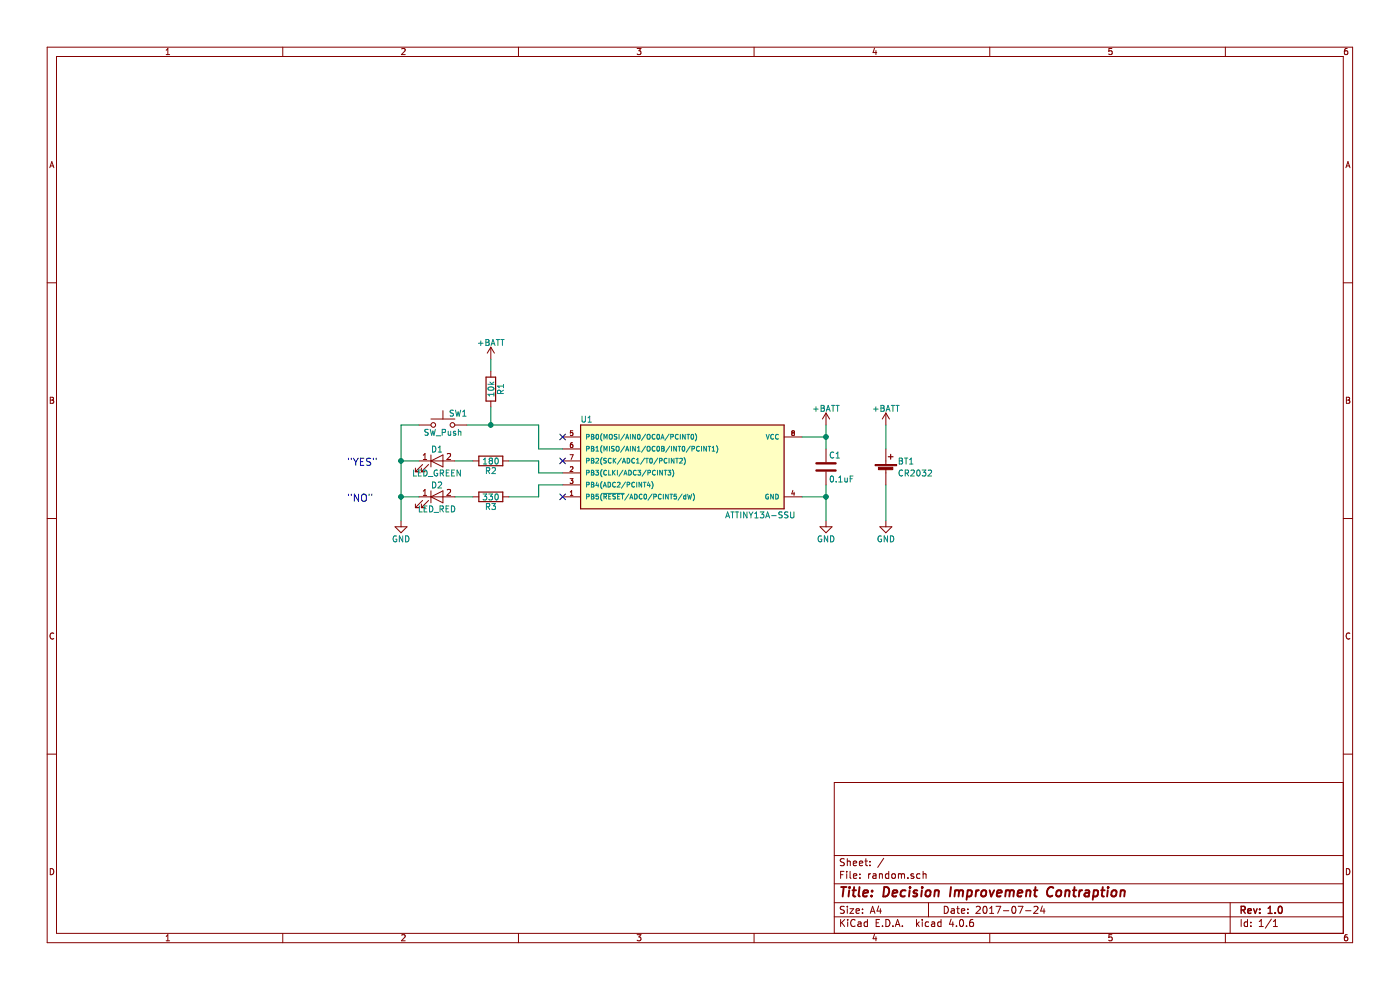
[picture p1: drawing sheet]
EESchema Schematic File Version 2
LIBS:74xgxx
LIBS:74xx
LIBS:ac-dc
LIBS:actel
LIBS:adc-dac
LIBS:allegro
LIBS:Altera
LIBS:analog_devices
LIBS:analog_switches
LIBS:atmel
LIBS:audio
LIBS:battery_management
LIBS:bbd
LIBS:bosch
LIBS:brooktre
LIBS:cmos_ieee
LIBS:cmos4000
LIBS:conn
LIBS:contrib
LIBS:cypress
LIBS:dc-dc
LIBS:device
LIBS:digital-audio
LIBS:diode
LIBS:display
LIBS:dsp
LIBS:elec-unifil
LIBS:ESD_Protection
LIBS:ftdi
LIBS:gennum
LIBS:graphic
LIBS:hc11
LIBS:intel
LIBS:interface
LIBS:ir
LIBS:Lattice
LIBS:leds
LIBS:linear
LIBS:logo
LIBS:maxim
LIBS:mechanical
LIBS:memory
LIBS:microchip
LIBS:microchip_dspic33dsc
LIBS:microchip_pic10mcu
LIBS:microchip_pic12mcu
LIBS:microchip_pic16mcu
LIBS:microchip_pic18mcu
LIBS:microchip_pic24mcu
LIBS:microchip_pic32mcu
LIBS:microcontrollers
LIBS:modules
LIBS:motor_drivers
LIBS:motorola
LIBS:motors
LIBS:msp430
LIBS:nordicsemi
LIBS:nxp
LIBS:nxp_armmcu
LIBS:onsemi
LIBS:opto
LIBS:Oscillators
LIBS:philips
LIBS:power
LIBS:Power_Management
LIBS:powerint
LIBS:pspice
LIBS:references
LIBS:regul
LIBS:relays
LIBS:rfcom
LIBS:sensors
LIBS:silabs
LIBS:siliconi
LIBS:stm8
LIBS:stm32
LIBS:supertex
LIBS:switches
LIBS:texas
LIBS:transf
LIBS:transistors
LIBS:triac_thyristor
LIBS:ttl_ieee
LIBS:valves
LIBS:video
LIBS:wiznet
LIBS:Worldsemi
LIBS:Xicor
LIBS:xilinx
LIBS:zetex
LIBS:Zilog
LIBS:random-cache
EELAYER 25 0
EELAYER END
$Descr A4 11693 8268
encoding utf-8
Sheet 1 1
Title "Decision Improvement Contraption"
Date "2017-07-24"
Rev "1.0"
Comp ""
Comment1 ""
Comment2 ""
Comment3 ""
Comment4 ""
$EndDescr
$Comp
L ATTINY13A-SSU U1
U 1 1
P 5700 3900
F 0 "U1" H 4900 4300 50  0000 C CNN
F 1 "ATTINY13A-SSU" H 6350 3500 50  0000 C CNN
F 2 "Housings_SOIC:SOIC-8_3.9x4.9mm_Pitch1.27mm" H 6300 3900 50  0001 C CIN
F 3 "" H 4900 4250 50  0001 C CNN
	1    5700 3900
	1    0    0    -1  
$EndComp
$Comp
L R R3
U 1 1
P 4100 4150
F 0 "R3" V 4180 4150 50  0000 C CNN
F 1 "330" V 4100 4150 50  0000 C CNN
F 2 "Resistors_SMD:R_0805" V 4030 4150 50  0001 C CNN
F 3 "" H 4100 4150 50  0001 C CNN
	1    4100 4150
	0    1    1    0   
$EndComp
$Comp
L R R2
U 1 1
P 4100 3850
F 0 "R2" V 4180 3850 50  0000 C CNN
F 1 "180" V 4100 3850 50  0000 C CNN
F 2 "Resistors_SMD:R_0805" V 4030 3850 50  0001 C CNN
F 3 "" H 4100 3850 50  0001 C CNN
	1    4100 3850
	0    1    1    0   
$EndComp
$Comp
L LED D1
U 1 1
P 3650 3850
F 0 "D1" H 3650 3950 50  0000 C CNN
F 1 "LED_GREEN" H 3650 3750 50  0000 C CNN
F 2 "LEDs:LED_0805" H 3650 3850 50  0001 C CNN
F 3 "" H 3650 3850 50  0001 C CNN
	1    3650 3850
	1    0    0    -1  
$EndComp
$Comp
L LED D2
U 1 1
P 3650 4150
F 0 "D2" H 3650 4250 50  0000 C CNN
F 1 "LED_RED" H 3650 4050 50  0000 C CNN
F 2 "LEDs:LED_0805" H 3650 4150 50  0001 C CNN
F 3 "" H 3650 4150 50  0001 C CNN
	1    3650 4150
	1    0    0    -1  
$EndComp
$Comp
L SW_Push SW1
U 1 1
P 3700 3550
F 0 "SW1" H 3750 3650 50  0000 L CNN
F 1 "SW_Push" H 3700 3490 50  0000 C CNN
F 2 "myLib:button_SMD" H 3700 3750 50  0001 C CNN
F 3 "" H 3700 3750 50  0001 C CNN
	1    3700 3550
	1    0    0    -1  
$EndComp
$Comp
L R R1
U 1 1
P 4100 3250
F 0 "R1" V 4180 3250 50  0000 C CNN
F 1 "10k" V 4100 3250 50  0000 C CNN
F 2 "Resistors_SMD:R_0805" V 4030 3250 50  0001 C CNN
F 3 "" H 4100 3250 50  0001 C CNN
	1    4100 3250
	1    0    0    -1  
$EndComp
$Comp
L C C1
U 1 1
P 6900 3900
F 0 "C1" H 6925 4000 50  0000 L CNN
F 1 "0.1uF" H 6925 3800 50  0000 L CNN
F 2 "Capacitors_SMD:C_0805" H 6938 3750 50  0001 C CNN
F 3 "" H 6900 3900 50  0001 C CNN
	1    6900 3900
	1    0    0    -1  
$EndComp
$Comp
L Battery_Cell BT1
U 1 1
P 7400 3950
F 0 "BT1" H 7500 4050 50  0000 L CNN
F 1 "CR2032" H 7500 3950 50  0000 L CNN
F 2 "" V 7400 4010 50  0001 C CNN
F 3 "" V 7400 4010 50  0001 C CNN
	1    7400 3950
	1    0    0    -1  
$EndComp
$Comp
L GND #PWR01
U 1 1
P 3350 4350
F 0 "#PWR01" H 3350 4100 50  0001 C CNN
F 1 "GND" H 3350 4200 50  0000 C CNN
F 2 "" H 3350 4350 50  0001 C CNN
F 3 "" H 3350 4350 50  0001 C CNN
	1    3350 4350
	1    0    0    -1  
$EndComp
$Comp
L GND #PWR02
U 1 1
P 6900 4350
F 0 "#PWR02" H 6900 4100 50  0001 C CNN
F 1 "GND" H 6900 4200 50  0000 C CNN
F 2 "" H 6900 4350 50  0001 C CNN
F 3 "" H 6900 4350 50  0001 C CNN
	1    6900 4350
	1    0    0    -1  
$EndComp
Wire Wire Line
	3900 3550 4500 3550
$Comp
L +BATT #PWR03
U 1 1
P 6900 3550
F 0 "#PWR03" H 6900 3400 50  0001 C CNN
F 1 "+BATT" H 6900 3690 50  0000 C CNN
F 2 "" H 6900 3550 50  0001 C CNN
F 3 "" H 6900 3550 50  0001 C CNN
	1    6900 3550
	1    0    0    -1  
$EndComp
$Comp
L +BATT #PWR04
U 1 1
P 4100 3000
F 0 "#PWR04" H 4100 2850 50  0001 C CNN
F 1 "+BATT" H 4100 3140 50  0000 C CNN
F 2 "" H 4100 3000 50  0001 C CNN
F 3 "" H 4100 3000 50  0001 C CNN
	1    4100 3000
	1    0    0    -1  
$EndComp
Wire Wire Line
	6700 3650 6900 3650
Wire Wire Line
	6900 3550 6900 3750
Connection ~ 6900 3650
Wire Wire Line
	6700 4150 6900 4150
Wire Wire Line
	6900 4050 6900 4350
Connection ~ 6900 4150
Wire Wire Line
	3500 3550 3350 3550
Wire Wire Line
	3350 3550 3350 4350
Wire Wire Line
	3500 3850 3350 3850
Connection ~ 3350 3850
Wire Wire Line
	3500 4150 3350 4150
Connection ~ 3350 4150
Wire Wire Line
	3800 3850 3950 3850
Wire Wire Line
	3800 4150 3950 4150
Wire Wire Line
	4100 3400 4100 3550
Wire Wire Line
	4100 3100 4100 3000
Connection ~ 4100 3550
Wire Wire Line
	4500 3550 4500 3750
Wire Wire Line
	4500 3750 4700 3750
Wire Wire Line
	4700 3950 4500 3950
Wire Wire Line
	4500 3950 4500 3850
Wire Wire Line
	4500 3850 4250 3850
Wire Wire Line
	4700 4050 4500 4050
Wire Wire Line
	4500 4050 4500 4150
Wire Wire Line
	4500 4150 4250 4150
$Comp
L GND #PWR05
U 1 1
P 7400 4350
F 0 "#PWR05" H 7400 4100 50  0001 C CNN
F 1 "GND" H 7400 4200 50  0000 C CNN
F 2 "" H 7400 4350 50  0001 C CNN
F 3 "" H 7400 4350 50  0001 C CNN
	1    7400 4350
	1    0    0    -1  
$EndComp
$Comp
L +BATT #PWR06
U 1 1
P 7400 3550
F 0 "#PWR06" H 7400 3400 50  0001 C CNN
F 1 "+BATT" H 7400 3690 50  0000 C CNN
F 2 "" H 7400 3550 50  0001 C CNN
F 3 "" H 7400 3550 50  0001 C CNN
	1    7400 3550
	1    0    0    -1  
$EndComp
Wire Wire Line
	7400 3550 7400 3750
Wire Wire Line
	7400 4050 7400 4350
NoConn ~ 4700 3650
NoConn ~ 4700 3850
NoConn ~ 4700 4150
Text Notes 2900 3900 0    60   ~ 0
"YES"
Text Notes 2900 4200 0    60   ~ 0
"NO"
$EndSCHEMATC
